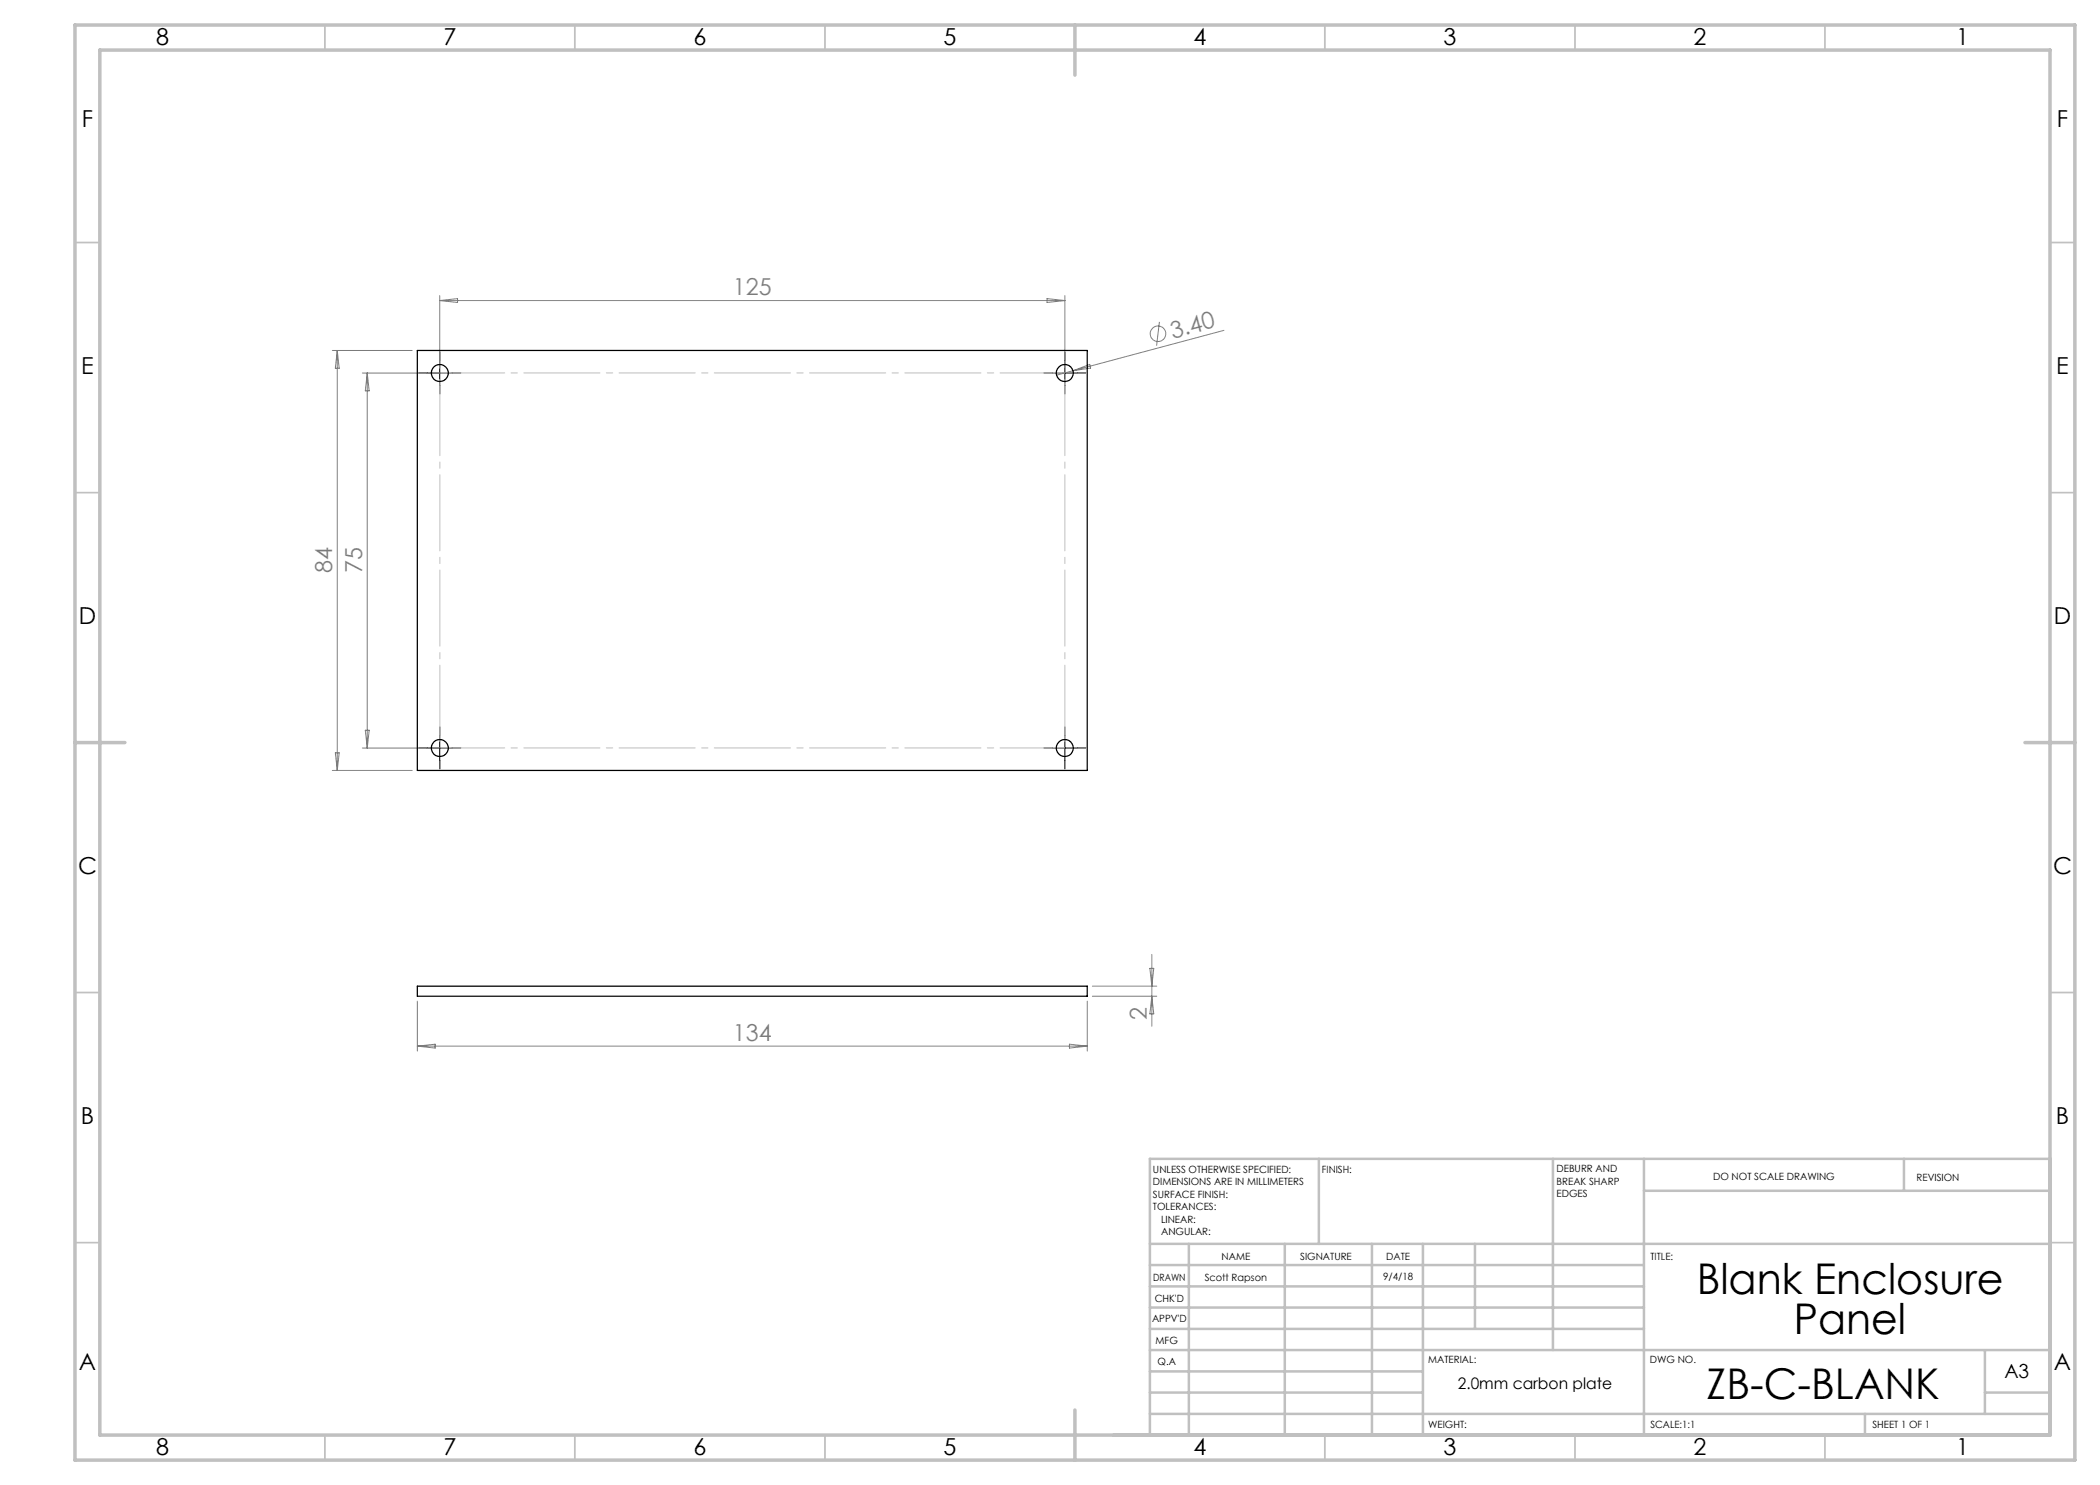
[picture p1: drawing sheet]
<svg xmlns="http://www.w3.org/2000/svg" width="420mm" height="297mm" viewBox="0 0 420 297" stroke-linecap="round" stroke-linejoin="round" font-family="sans-serif">
<g fill="none" stroke="#808080" stroke-width=".2">
<path d="M87.9 59.1v14.5M209.4 59.7l3.6 .4-3.6 .4zM213 59.1v14.5M66.5 70.1h15.9M67.5 70.1v84M67.5 70.1l.3 3.6h-.7zM72.5 74.6h14.5M73.4 74.6v75M73.4 74.6l.4 3.6h-.7zM87.9 60.1h125.1M87.9 60.1l3.6-.4v.8zM214.6 74.2l3.3-1.3 .2 .7z"/>
<path d="M231.9 64.4l-.6 4.7M244.8 66.1l-33.5 8.9M66.5 154.1h15.9M67.1 150.6h.7l-.3 3.5zM72.5 149.6h14.5M73.1 146h.7l-.4 3.6zM218.5 197.2h12.9M218.5 199.2h12.9M230 193.7h.8l-.4 3.5zM230.4 190.9v14.3M230.4 199.2l.4 3.6h-.8zM83.5 200.2v10"/>
<path d="M83.5 209.2h134M83.5 209.2l3.5-.4v.8zM213.9 208.8l3.6 .4-3.6 .4zM217.5 200.2v10"/>
<circle cx="231.6" cy="66.8" r="1.56"/>
</g>
<g fill="none" stroke="#000" stroke-width=".2" stroke-dasharray="15.2 1.3 1.3 1.3">
<path d="M85.5 74.6h-1.7M88 72.1v-1.7M88 77.1v1.7M90.5 74.6h1.7M210.5 74.6h-1.7M213 72.1v-1.7M213 77.1v1.7M215.5 74.6h1.7M85.5 149.6h-1.7M88 147.1v-1.7M88 152.1v1.7M90.5 149.6h1.7"/>
<path d="M210.5 149.6h-1.7M213 147.1v-1.7M213 152.1v1.7M215.5 149.6h1.7"/>
</g>
<path d="M85.4 74.6h5.1M87.9 72.1v5M210.5 74.6h4.9M213 72.1v5M85.4 149.6h5.1M87.9 147.1v5M210.5 149.6h4.9M213 147.1v5" fill="none" stroke="#000" stroke-width=".2"/>
<path d="M88 74.6v75M213 149.6v-75" fill="none" stroke="#c0c0c0" stroke-width=".2" stroke-dasharray="15.2 1.3 1.3 1.3" stroke-dashoffset="-1.3"/>
<path d="M213 74.6h-125M88 149.6h125" fill="none" stroke="#c0c0c0" stroke-width=".2" stroke-dasharray="15.2 1.3 1.3 1.3" stroke-dashoffset="2.3"/>
<g fill="none" stroke="#c0c0c0" stroke-width=".35">
<path d="M65 5v5M115 5v5M165 5v5M265 5v5M315 5v5M365 5v5M15 48.5h5M410 48.5h5M15 98.5h5M410 98.5h5M15 198.5h5M410 198.5h5"/>
<path d="M15 248.5h5M410 248.5h5M65 287v5M115 287v5M165 287v5M265 287v5M315 287v5M365 287v5"/>
</g>
<g fill="none" stroke="#c0c0c0" stroke-width=".5">
<path d="M263.8 231.8v17M310.6 231.8v38.2M328.8 231.8v55.2M328.8 238.2h81.2M380.8 231.8v6.4M410 231.8h-180v55.2M230 248.8h180M230 257.3h98.8M230 253h98.8M237.8 248.8v38.2M257 248.8v38.2M274.4 248.8v38.2"/>
<path d="M284.6 248.8v38.2M295 248.8v17M230 265.8h98.8M230 261.5h98.8M230 278.5h54.6M230 274.3h54.6M230 270h180M397 278.5h13M397 270v12.8M230 282.8h180M373 282.8v4.2"/>
</g>
<path d="M15 5h400v287h-400zM20 10h390v277h-390zM215 5v10M15 148.5h10M405 148.5h10M215 282v10" fill="none" stroke="#c0c0c0" stroke-width=".7"/>
<g fill="none" stroke="#000" stroke-width=".25">
<path d="M83.5 70.1h134v84h-134zM83.5 197.2h134v2h-134z"/>
<circle cx="88" cy="74.6" r="1.69"/>
<circle cx="213" cy="74.6" r="1.69"/>
<circle cx="88" cy="149.6" r="1.69"/>
<circle cx="213" cy="149.6" r="1.69"/>
</g>
<g font-size="8.5">
<text x="339.3" y="258.8">Blank Enclosure</text>
<text x="358.8" y="266.9">Panel</text>
<text x="341.3" y="279.7">ZB-C-BLANK</text>
</g>
<g font-size="4.7">
<text x="31.2" y="9">8</text>
<text x="88.7" y="9">7</text>
<text x="138.7" y="9">6</text>
<text x="188.7" y="9">5</text>
<text x="238.7" y="9">4</text>
<text x="288.7" y="9">3</text>
<text x="338.7" y="9">2</text>
<text x="391.2" y="9">1</text>
<text x="16.4" y="25.5">F</text>
<text x="411.4" y="25.5">F</text>
<text x="16.3" y="74.7">E</text>
<text x="411.3" y="74.7">E</text>
<text x="15.8" y="124.8">D</text>
<text x="410.8" y="124.8">D</text>
<text x="15.6" y="174.8">C</text>
<text x="410.6" y="174.8">C</text>
<text x="16.2" y="224.7">B</text>
<text x="411.2" y="224.7">B</text>
<text x="15.8" y="274">A</text>
<text x="410.8" y="274">A</text>
<text x="31.2" y="291">8</text>
<text x="88.7" y="291">7</text>
<text x="138.7" y="291">6</text>
<text x="188.7" y="291">5</text>
<text x="238.7" y="291">4</text>
<text x="288.7" y="291">3</text>
<text x="338.7" y="291">2</text>
<text x="391.2" y="291">1</text>
</g>
<g font-size="4.7" fill="#808080">
<text x="146.6" y="59.1">125</text>
<text x="234.5" y="67.7" transform="rotate(-15 234.5 67.7)">3.40</text>
<text x="66.5" y="114.7" transform="rotate(-90 66.5 114.7)">84</text>
<text x="72.5" y="114.7" transform="rotate(-90 72.5 114.7)">75</text>
<text x="229.4" y="203.9" transform="rotate(-90 229.4 203.9)">2</text>
<text x="146.6" y="208.2">134</text>
</g>
<text font-size="3.9" x="400.9" y="275.5">A3</text>
<text font-size="3.2" x="291.6" y="277.9">2.0mm carbon plate</text>
<g font-size="2">
<text x="230.6" y="234.6">UNLESS OTHERWISE SPECIFIED:</text>
<text x="230.6" y="237.1">DIMENSIONS ARE IN MILLIMETERS</text>
<text x="230.6" y="239.6">SURFACE FINISH:</text>
<text x="264.4" y="234.6">FINISH:</text>
<text x="311.3" y="234.5">DEBURR AND</text>
<text x="311.3" y="237">BREAK SHARP</text>
<text x="311.3" y="239.5">EDGES</text>
<text x="342.6" y="236">DO NOT SCALE DRAWING</text>
<text x="383.3" y="236.2">REVISION</text>
<text x="230.6" y="242.1">TOLERANCES:</text>
<text x="232.2" y="244.6">LINEAR:</text>
<text x="232.2" y="247.1">ANGULAR:</text>
<text x="244.3" y="252">NAME</text>
<text x="260" y="251.9">SIGNATURE</text>
<text x="277.2" y="251.9">DATE</text>
<text x="330.1" y="251.9">TITLE:</text>
<text x="230.6" y="256.1">DRAWN</text>
<text x="240.9" y="256.1">Scott Rapson</text>
<text x="276.6" y="255.9">9/4/18</text>
<text x="230.9" y="260.3">CHK'D</text>
<text x="230.4" y="264.4">APPV'D</text>
<text x="231.1" y="268.8">MFG</text>
<text x="231.5" y="273">Q.A</text>
<text x="285.6" y="272.5">MATERIAL:</text>
<text x="330" y="272.5">DWG NO.</text>
<text x="285.6" y="285.5">WEIGHT:</text>
<text x="330.1" y="285.6">SCALE:1:1</text>
<text x="374.5" y="285.6">SHEET 1 OF 1</text>
</g>
</svg>
